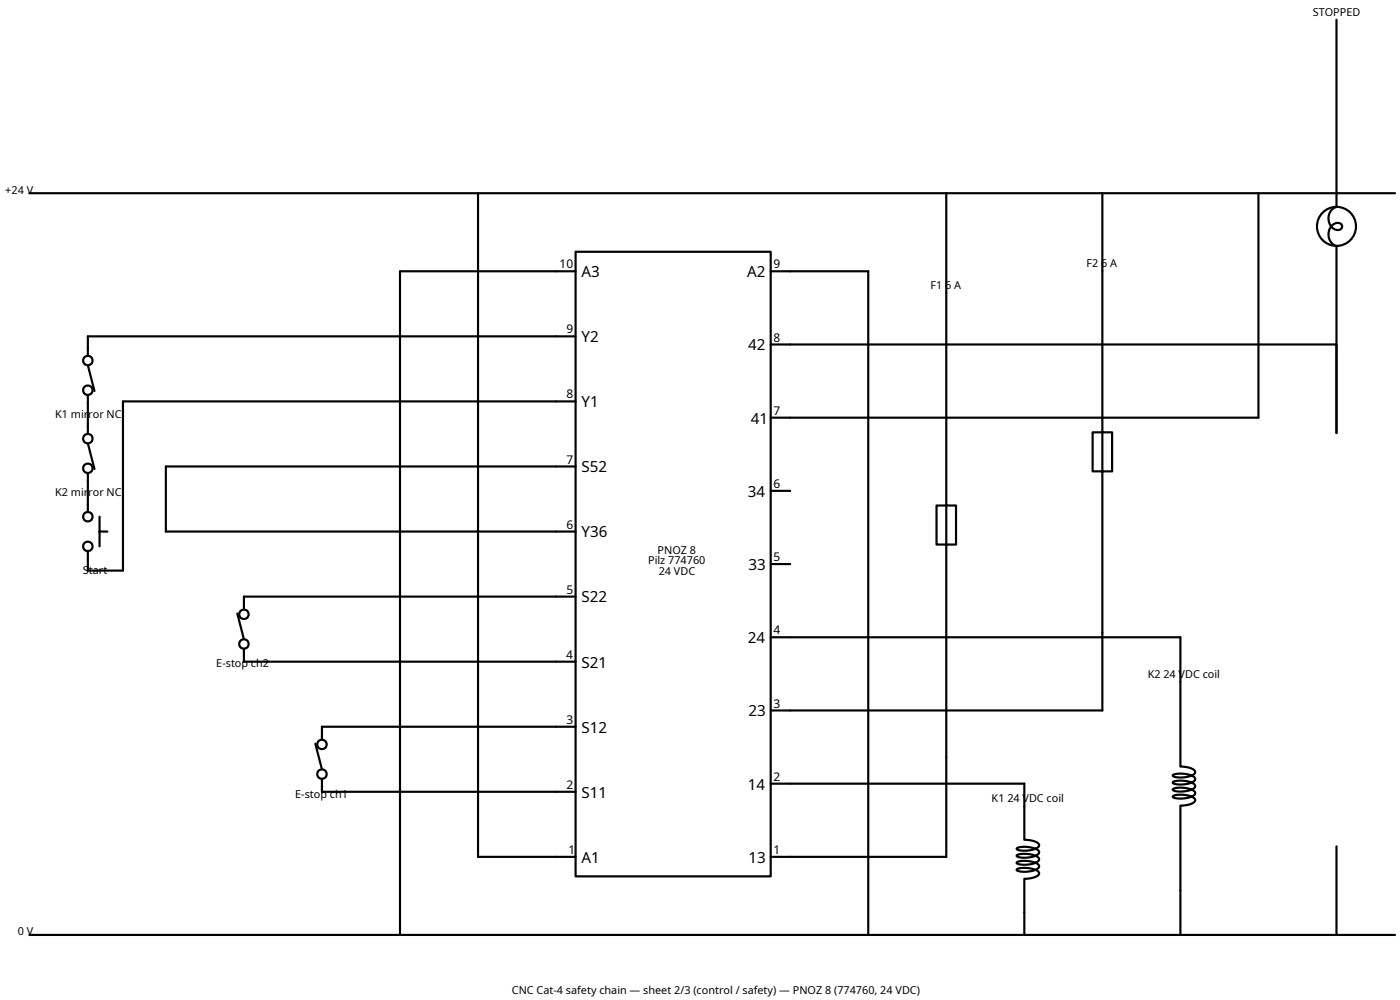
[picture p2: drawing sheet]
<svg xmlns="http://www.w3.org/2000/svg" width="456mm" height="325mm" viewBox="0 0 456 325" stroke-linecap="round" stroke-linejoin="round" font-family="sans-serif">
<g fill="none" stroke="#000" stroke-width=".71" stroke-linecap="butt">
<circle cx="435" cy="73.7" r="6.4"/>
<circle cx="28.6" cy="168.1" r="1.53"/>
<circle cx="28.6" cy="177.7" r="1.53"/>
</g>
<g fill="none" stroke="#000" stroke-width=".71">
<path d="M435 6.4v60.9M9.5 62.9h444.5M155.6 62.9v215.9h31.7M308 62.9v114.3h3.2v-12.7h-6.4v12.7h3.2v101.6h-57.2M358.8 62.9v90.4h3.2v-12.7h-6.4v12.7h3.2v77.8h-108M409.6 62.9v73h-158.8M435.3 67.3a3.9 3.9 0 0 0-2.9 3.8 3.9 3.9 0 0 0 3 3.7 1.23 1.23 0 0 0 1.4-1.3 1.23 1.23 0 0 0-1.8-1 4 4 0 0 0-2.6 3.8 4 4 0 0 0 2.6 3.7v60.9M187.3 81.9h63.5v203.2h-63.5zM187.3 88.3h-57.1v215.9M250.8 88.3h31.8v215.9M28.6 118.8l2.1 8.4M187.3 109.4h-158.7v6.4"/>
<path d="M250.8 112.1h184.2M28.6 128.5v12.7M187.3 130.6h-147.3v55h-11.4v-6.3M28.6 153.9v12.7M28.6 144.2l2.1 8.4M187.3 151.8h-133.3v21.1h133.3M250.8 159.7h6.4M32.4 172.9h2.5M32.4 168.1v9.6M77.2 199.6l2.2 8.4M187.3 194.1h-107.9v4.2M250.8 183.5h6.4"/>
<path d="M79.4 211v4.3h107.9M250.8 207.3h133.4v42.1h1a4.1 4.1 0 0 1 3.8 1.8 4.4 4.4 0 0 1-4.3 1.7h-.5a2.84 2.84 0 0 1-2.5-.6 7.5 7.5 0 0 1 7.1 .7 1.12 1.12 0 0 1-1 1.6l-1.9 .5-2.1 .1a1.81 1.81 0 0 1-2.1-.7 7.7 7.7 0 0 1 7.2 .9 1.4 1.4 0 0 1-1.4 1.6l-3.5 .5a2.1 2.1 0 0 1-2.3-.7 7.7 7.7 0 0 1 7.2 .8 1.29 1.29 0 0 1-1.3 1.7l-3.5 .5a2.43 2.43 0 0 1-2.4-.7 7.6 7.6 0 0 1 7.2 .8 1.21 1.21 0 0 1-1.2 1.6l-3.5 .6v42.1M187.3 236.4h-82.5v4.3M102.6 241.9l2.2 8.4M104.8 253.4v4.2h82.5M250.8 254.9h82.6v18.3h1a4.1 4.1 0 0 1 3.8 1.8 4.4 4.4 0 0 1-4.3 1.7l-.5 .1a2.84 2.84 0 0 1-2.5-.7 7.5 7.5 0 0 1 7.1 .7 1.12 1.12 0 0 1-1 1.6l-1.9 .5-2.1 .1a1.81 1.81 0 0 1-2.1-.7 7.7 7.7 0 0 1 7.2 .9 1.4 1.4 0 0 1-1.4 1.6l-3.5 .5a2.1 2.1 0 0 1-2.3-.7 7.7 7.7 0 0 1 7.2 .9 1.29 1.29 0 0 1-1.3 1.6l-3.5 .5a2.43 2.43 0 0 1-2.4-.7 7.6 7.6 0 0 1 7.2 .8 1.21 1.21 0 0 1-1.2 1.6l-3.5 .6v18.3M435 275.3v28.9M9.5 304.2h444.5"/>
</g>
<g fill="#fff" stroke="#000" stroke-width=".71" stroke-linecap="butt">
<circle cx="104.8" cy="251.8" r="1.53"/>
<circle cx="104.8" cy="242.2" r="1.53"/>
<circle cx="79.4" cy="209.5" r="1.53"/>
<circle cx="79.4" cy="199.8" r="1.53"/>
<circle cx="28.6" cy="117.3" r="1.53"/>
<circle cx="28.6" cy="126.9" r="1.53"/>
<circle cx="28.6" cy="142.7" r="1.53"/>
<circle cx="28.6" cy="152.3" r="1.53"/>
</g>
<g font-size="4.9">
<text x="189.2" y="90.2">A3</text>
<text x="243.2" y="90.2">A2</text>
<text x="189.2" y="111.3">Y2</text>
<text x="243.5" y="114">42</text>
<text x="189.2" y="132.5">Y1</text>
<text x="244.4" y="137.8">41</text>
<text x="189.2" y="153.7">S52</text>
<text x="243.4" y="161.6">34</text>
<text x="189.2" y="174.8">Y36</text>
<text x="243.6" y="185.4">33</text>
<text x="189.2" y="196">S22</text>
<text x="243.4" y="209.2">24</text>
<text x="189.2" y="217.2">S21</text>
<text x="243.6" y="233">23</text>
<text x="189.2" y="238.3">S12</text>
<text x="243.4" y="256.9">14</text>
<text x="189.2" y="259.5">S11</text>
<text x="189.2" y="280.7">A1</text>
<text x="243.6" y="280.7">13</text>
</g>
<g font-size="3.9">
<text x="182.1" y="87.3">10</text>
<text x="251.8" y="87.3">9</text>
<text x="184.4" y="108.5">9</text>
<text x="251.8" y="111.1">8</text>
<text x="184.4" y="129.6">8</text>
<text x="251.8" y="134.9">7</text>
<text x="184.4" y="150.8">7</text>
<text x="251.8" y="158.7">6</text>
<text x="184.3" y="172">6</text>
<text x="251.8" y="182.6">5</text>
<text x="184.4" y="193.1">5</text>
<text x="251.8" y="206.4">4</text>
<text x="184.2" y="214.3">4</text>
<text x="251.8" y="230.2">3</text>
<text x="184.4" y="235.5">3</text>
<text x="184.4" y="256.6">2</text>
<text x="251.8" y="254">2</text>
<text x="185" y="277.8">1</text>
<text x="251.8" y="277.8">1</text>
</g>
<g font-size="3.5">
<text x="427.3" y="5.2">STOPPED</text>
<text x="1.7" y="63">+24 V</text>
<text x="353.6" y="86.8">F2 6 A</text>
<text x="302.8" y="94">F1 6 A</text>
<text x="18" y="136.1">K1 mirror NC</text>
<text x="18" y="161.5">K2 mirror NC</text>
<text x="211" y="183.6">Pilz 774760</text>
<text x="214" y="180.1">PNOZ 8</text>
<text x="27" y="186.9">Start</text>
<text x="214.4" y="187.1">24 VDC</text>
<text x="70.4" y="217.1">E-stop ch2</text>
<text x="373.5" y="220.6">K2 24 VDC coil</text>
<text x="96.1" y="259.5">E-stop ch1</text>
<text x="322.7" y="261.1">K1 24 VDC coil</text>
<text x="5.8" y="304.3">0 V</text>
<text x="166.6" y="323.3">CNC Cat-4 safety chain — sheet 2/3 (control / safety) — PNOZ 8 (774760, 24 VDC)</text>
</g>
</svg>
